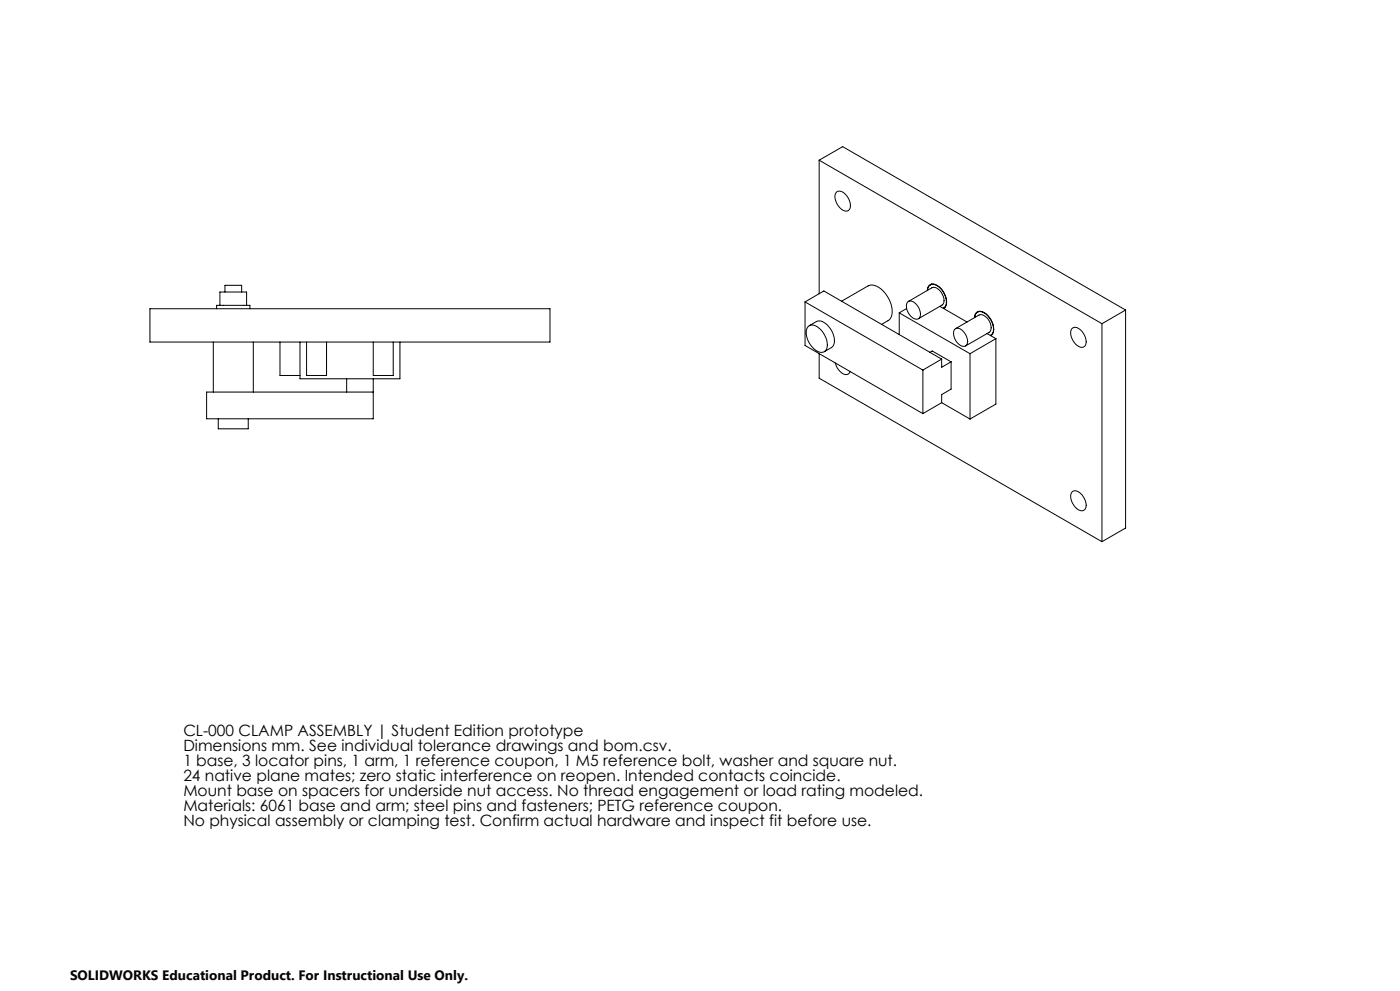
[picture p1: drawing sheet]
<svg xmlns="http://www.w3.org/2000/svg" width="420mm" height="297mm" viewBox="0 0 420 297" stroke-linecap="round" stroke-linejoin="round" font-family="sans-serif">
<g fill="none" stroke="#000" stroke-width=".3">
<path d="M245.7 48l84.9 49M245.7 48v40M245.7 48l7.1-4 84.9 48.9M251.1 57.4a3.1 3.1 0 0 1 3.6 2.3l.4 1.3a1.58 1.58 0 0 1-.6 2.1 1.58 1.58 0 0 1-2.1-.4 4.8 4.8 0 0 1-1.8-4.6zM45 92.5h120v10h-120zM66 91.5h8M66 91.5h-1v1M66 91.5v-4h8v4M67.5 87.5v-2h5v2M74 91.5h1v1M241.5 90.5l35.4 20.4M241.5 90.5l5.7-3.3 35.3 20.4"/>
<path d="M241.5 90.5v13l35.4 20.5M242.3 98a2.33 2.33 0 0 1 3.6 .5 5.6 5.6 0 0 1 1.8 6.5 2.32 2.32 0 0 1-3.5-.5 5.8 5.8 0 0 1-1.9-6.5zM242.8 97.6l2.1-1.2a3.6 3.6 0 0 1 4.2 2.1 5 5 0 0 1 .8 5.3l-2.6 1.6M252.5 90.3l7.9-4.6a3.9 3.9 0 0 1 4.5 1.5 8.1 8.1 0 0 1 2.4 7.9 5 5 0 0 1-2.8 2.1M269.8 93.8l21.2 12.2M269.8 93.8v6.5M272 92.5l-2.2 1.3M272.2 90.6a1.81 1.81 0 0 1 2.6 .6 3.4 3.4 0 0 1 .9 4.3 2.8 2.8 0 0 1-3.5-2.2l-.2-.7a2.49 2.49 0 0 1 .2-2zM272.5 90.3l7.1-4.1a3.2 3.2 0 0 1 3.4 2.7l.2 .6a1.85 1.85 0 0 1-.6 1.9l-7.1 4.1M278.2 87.1a1.74 1.74 0 0 1 .9-1.8 1.74 1.74 0 0 1 2 .2 5.8 5.8 0 0 1 2.7 6.2l-.7 .7M278.3 87a1.7 1.7 0 0 1 .9-1.7 1.7 1.7 0 0 1 1.9 .3 5.7 5.7 0 0 1 2.6 6l-.7 .8M279.5 85.1l-.4 .3"/>
<path d="M282 91.8l8.1 4.7M283.5 92.1l-.4 .2M286.4 98.7a1.74 1.74 0 0 1 2.6 .6 3.4 3.4 0 0 1 .8 4.3 2.8 2.8 0 0 1-3.4-2.2l-.2-.6a2.38 2.38 0 0 1 .2-2.1zM286.7 98.5l7-4.1a3.3 3.3 0 0 1 3.6 3.2 1.85 1.85 0 0 1-.6 2l-7 4.1M292.3 95.2a1.74 1.74 0 0 1 .9-1.8 1.74 1.74 0 0 1 2 .3 5.9 5.9 0 0 1 2.7 6.1l-.7 .8M292.4 95.2a1.68 1.68 0 0 1 .9-1.7 1.68 1.68 0 0 1 1.9 .3 5.6 5.6 0 0 1 2.7 6l-.8 .7M293.7 93.3l-.5 .3M296.1 100l2.7 1.5M321.5 98.6a1.75 1.75 0 0 1 2.6 .2 4 4 0 0 1 1.3 5 2.65 2.65 0 0 1-3.6-1.8l-.5-1.3a2.6 2.6 0 0 1 .2-2.1zM330.6 97v65.3M337.7 92.9l-7.1 4.1M337.7 92.9v65.4l-7.1 4"/>
<path d="M64 102.5v15M76 102.5v15M84 102.5v10h6M90 102.5v11h30v-11M92 102.5v10h6v-10M104 113.5v4M112 102.5v10h6v-10M112 113.5v12h-50v-8h50M245.7 106v7.3l84.9 49M250.6 108.8a4.6 4.6 0 0 0 3.3 3.5 1.2 1.2 0 0 0 1.1-.9M276.9 110.9v13.1M279 105.6l.7-.4 5.6 3.2"/>
<path d="M282.5 107.6l-5.6 3.3M282.5 107.6v2.5l2.8-1.7M285.3 108.4v8.2l-2.8 1.6v2.5M291 106v19.6M297.7 100.2l-.4 .3M298.8 101.5v19.6l-7.8 4.5M298.8 101.5l-7.8 4.5M65.5 125.5v3h9v-3M282.5 120.7l-5.6 3.3M282.5 120.7l8.5 4.9M321.5 147.5a1.72 1.72 0 0 1 2.6 .3 4 4 0 0 1 1.3 5 2.23 2.23 0 0 1-3.2-1.3l-.9-1.8a2.66 2.66 0 0 1 .2-2.2z"/>
</g>
<g font-size="4.7">
<text x="55" y="220.5">CL-000 CLAMP ASSEMBLY | Student Edition prototype</text>
<text x="55" y="225">Dimensions mm. See individual tolerance drawings and bom.csv.</text>
<text x="55" y="229.6">1 base, 3 locator pins, 1 arm, 1 reference coupon, 1 M5 reference bolt, washer and square nut.</text>
<text x="55" y="234.1">24 native plane mates; zero static interference on reopen. Intended contacts coincide.</text>
<text x="55" y="238.6">Mount base on spacers for underside nut access. No thread engagement or load rating modeled.</text>
<text x="55" y="243.1">Materials: 6061 base and arm; steel pins and fasteners; PETG reference coupon.</text>
<text x="55" y="247.7">No physical assembly or clamping test. Confirm actual hardware and inspect fit before use.</text>
</g>
<text font-size="4.1" x="21" y="293.7">SOLIDWORKS Educational Product. For Instructional Use Only.</text>
</svg>
